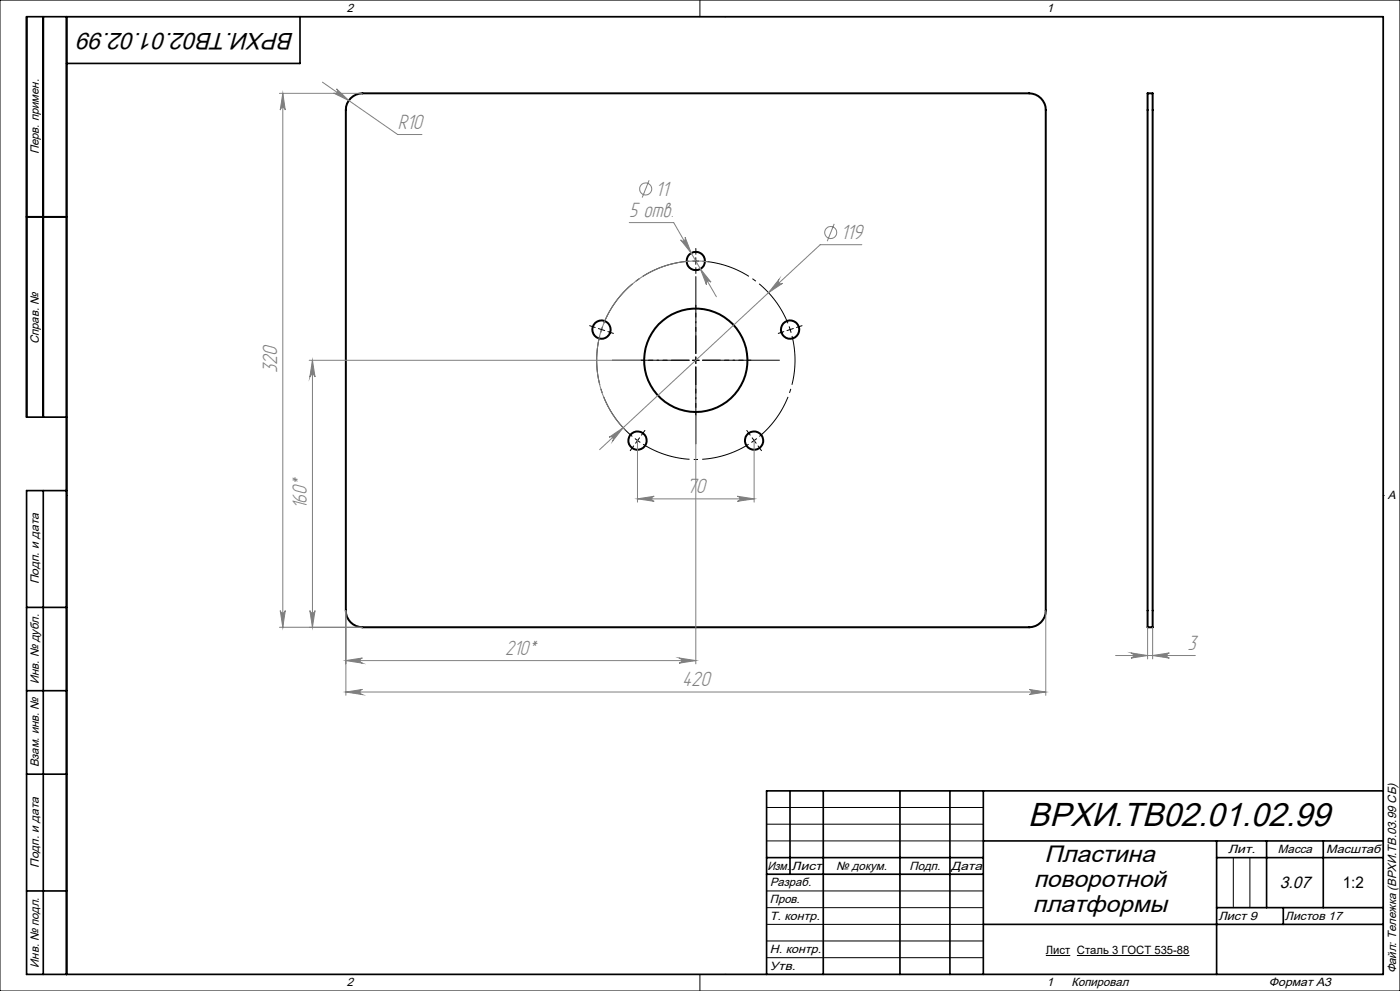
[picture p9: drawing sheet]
<svg xmlns="http://www.w3.org/2000/svg" width="420mm" height="297mm" viewBox="0 0 420 297" stroke-linecap="round" stroke-linejoin="round" font-family="sans-serif">
<g fill="none" stroke="#000" stroke-width=".6">
<path d="M105.2 29.5a5 5 0 0 1 3.5-1.5h200.1a5 5 0 0 1 4.9 5v150a5 5 0 0 1-4.9 5h-200.1a5 5 0 0 1-4.9-5v-150a4.8 4.8 0 0 1 1.4-3.5zM344.3 28h1.5v160h-1.5zM8 65h12"/>
<circle cx="208.7" cy="78.2" r="2.75"/>
<circle cx="180.4" cy="98.8" r="2.74"/>
<circle cx="237" cy="98.8" r="2.74"/>
<circle cx="208.7" cy="108" r="15.5"/>
<circle cx="191.3" cy="132" r="2.74"/>
<circle cx="226.2" cy="132" r="2.74"/>
</g>
<g fill="none" stroke="#808080" stroke-width=".3">
<path d="M83.8 28h24.9M84.8 28l.8 5a.76 .76 0 0 0-.8-.8 .76 .76 0 0 0-.7 .8zM84.8 28v160M96.7 24.6l22.6 15.7h7.3M101 26.6l3.6 3.5-4.5-2.2a.77 .77 0 0 0 1-.2 .77 .77 0 0 0-.1-1.1zM194.7 54l-2 5.2M188.8 66.7h13.3l12.8 22.2M204.2 71.9a.78 .78 0 0 0 1 .3 .78 .78 0 0 0 .3-1.1l1.9 4.7zM212.5 78.5a29.8 29.8 0 0 0-30.5 16.3 29.8 29.8 0 0 0 5.6 34.1M250.3 67.1l-2.1 5.2M258.6 73.3h-12.5l-66.2 61.5M210.1 80.6l3.2 4a.78 .78 0 0 0-1.1-.3 .78 .78 0 0 0-.3 1z"/>
<path d="M233.7 83.8a.78 .78 0 0 0 0 1 .78 .78 0 0 0 1 .1l-4.2 2.8zM92.7 108h99.5M93.7 108l.8 5a.78 .78 0 0 0-.8-.8 .78 .78 0 0 0-.7 .8zM93.7 108v80M182.7 131.1l4.2-2.9-3.1 4a.78 .78 0 0 0 0-1.1 .78 .78 0 0 0-1.1 0zM191.2 132v18.5M208.7 124.5v74.5M226.2 132v18.5M191.2 149.5h35M191.2 149.5l5.1-.8a.76 .76 0 0 0-.8 .8 .76 .76 0 0 0 .8 .7zM221.2 148.7l5 .8-5 .7a.76 .76 0 0 0 .7-.7 .76 .76 0 0 0-.7-.8zM83.8 188h24.9"/>
<path d="M84.1 183a.76 .76 0 0 0 .7 .7 .76 .76 0 0 0 .8-.7l-.8 5zM93 183a.78 .78 0 0 0 .7 .7 .78 .78 0 0 0 .8-.7l-.8 5zM103.8 183v25.4M103.8 198h104.9M103.8 198l4.9-.8a.78 .78 0 0 0-.7 .8 .78 .78 0 0 0 .7 .8zM203.7 197.2l5 .8-5 .8a.78 .78 0 0 0 .8-.8 .78 .78 0 0 0-.8-.8zM313.7 183v25.4M334.7 196.5h23.9M339.3 195.7l5 .8-5 .7a.78 .78 0 0 0 .7-.7 .78 .78 0 0 0-.7-.8zM344.3 188v9.5M345.8 188v9.5M345.8 196.5l5-.8a.78 .78 0 0 0-.7 .8 .78 .78 0 0 0 .7 .7z"/>
<path d="M103.8 207.4h209.9M103.8 207.4l4.9-.8a.78 .78 0 0 0-.7 .8 .78 .78 0 0 0 .7 .8zM308.8 206.6l4.9 .8-4.9 .8a.78 .78 0 0 0 .7-.8 .78 .78 0 0 0-.7-.8z"/>
<circle cx="193.7" cy="56.6" r="1.81"/>
<circle cx="249.2" cy="69.7" r="1.82"/>
</g>
<g fill="none" stroke="#000" stroke-width=".3">
<path d="M0 0h420v297h-420zM20 5h395v287h-395zM210 0v5M217.5 5h.1M207.8 78.2h1.9M208.7 77.2v2M207.8 108h1.9M208.7 107v2M20 148.5h.1M415 148.5h.1M230 242h65M230 247h65"/>
<path d="M230 252h65M370 257v15M375 257v15M230 267h65M230 272h65M230 277h65M210 292v5M217.5 292h.1M230 282h65M230 287h65M313.8 286.4h7.3M323.1 286.4h33.8"/>
</g>
<path d="M180.5 98.8l-.3 .9M180.5 98.8l.3-1M237.1 98.8l-.4-1M237.1 98.8l.2 .9M191.3 132l.8 .6M191.3 132l-.8-.6M226.2 132l.8-.6M226.2 132l-.8 .6" fill="none" stroke="#000" stroke-width=".3" stroke-dasharray="15.2 1.3 1.3 1.3" stroke-linecap="butt"/>
<path d="M206.8 78.3a29.7 29.7 0 0 0-25.7 18.6M236.4 96.9a29.7 29.7 0 0 0-25.6-18.6M179.9 100.7a29.7 29.7 0 0 0 9.8 30.1M192.9 133.1a29.7 29.7 0 0 0 31.7 0M227.8 130.8a29.7 29.7 0 0 0 9.8-30.1" fill="none" stroke="#000" stroke-width=".3" stroke-dasharray="15.2 1.3 1.3 1.3" stroke-dashoffset=".5" stroke-linecap="butt"/>
<path d="M206.8 108h-14.5M208.8 106v-14.5M208.8 110v14.5M210.8 108h14.5" fill="none" stroke="#000" stroke-width=".3" stroke-dasharray="15.2 1.3 1.3 1.3" stroke-dashoffset="9.9"/>
<g fill="none" stroke="#000" stroke-width=".3" stroke-dasharray="15.2 1.3 1.3 1.3">
<path d="M208.8 76.2v-1.7M178.6 98.1l-1.7-.5M180.5 98.8l-1-.3M180.5 98.8l.9 .3M182.4 99.4l1.6 .5M208.8 80.2v1.8M235.1 99.4l-1.6 .5M237.1 98.8l.9-.3M237.1 98.8l-1 .3M239 98.1l1.6-.5M208.8 108v-1M208.8 108h-1"/>
<path d="M208.8 108v1M208.8 108h1M190.1 133.6l-1 1.5M191.3 132l-.6 .8M191.3 132l.6-.8M192.4 130.4l1.1-1.4M225.1 130.4l-1.1-1.4M226.2 132l.6 .8M226.2 132l-.5-.8M227.4 133.6l1 1.5"/>
</g>
<path d="M206.8 108h-23.1M208.8 106v-23.1M208.8 110v23M210.8 108h23" fill="none" stroke="#000" stroke-width=".3" stroke-dasharray="15.2 1.3 1.3 1.3" stroke-dashoffset="5.6"/>
<g fill="none" stroke="#000" stroke-width=".5">
<path d="M13 5v120M20 5v287M90 5v14h-70M8 65h12M20 125h-12v-120h407v287h-407v-145h12M13 147v145M8 182h12M8 207h12M8 232h12M237 237v25M247 237v55M270 237v55"/>
<path d="M285 237v55M295 237v55M415 237h-185v55M230 257h65M295 252h120M365 252v40M365 257h50M380 252v20M397 252v20M8 267h12M230 262h65M295 277h120"/>
<path d="M365 272h50M385 272v5"/>
</g>
<g fill="#808080">
<path d="M345.8 196.5l5-.8a.78 .78 0 0 0-.7 .8 .78 .78 0 0 0 .7 .7zM339.3 195.7l5 .8-5 .7a.78 .78 0 0 0 .7-.7 .78 .78 0 0 0-.7-.8z"/>
<path d="M103.8 207.4l4.9-.8a.78 .78 0 0 0-.7 .8 .78 .78 0 0 0 .7 .8zM308.8 206.6l4.9 .8-4.9 .8a.78 .78 0 0 0 .7-.8 .78 .78 0 0 0-.7-.8zM182.7 131.1a.77 .77 0 0 1 1.1 0 .77 .77 0 0 1 0 1.1l3.1-4zM233.7 83.8l-3.2 3.9 4.2-2.8a.78 .78 0 0 1-1-.1 .78 .78 0 0 1 0-1zM210.1 80.6l1.8 4.7a.78 .78 0 0 1 .4-1 .78 .78 0 0 1 1 .3zM204.2 71.9l3.2 3.9-1.9-4.7a.78 .78 0 0 1-.3 1 .78 .78 0 0 1-1-.2zM103.8 198l4.9-.8a.78 .78 0 0 0-.7 .8 .78 .78 0 0 0 .7 .8zM203.7 197.2l5 .8-5 .8a.78 .78 0 0 0 .8-.8 .78 .78 0 0 0-.8-.8zM101 26.6a.77 .77 0 0 1 .1 1.1 .77 .77 0 0 1-1 .2l4.5 2.2z"/>
<path d="M191.2 149.5l5.1-.8a.76 .76 0 0 0-.8 .8 .76 .76 0 0 0 .8 .7zM221.2 148.7l5 .8-5 .7a.76 .76 0 0 0 .7-.7 .76 .76 0 0 0-.7-.8z"/>
<path d="M93 183a.78 .78 0 0 0 .7 .7 .78 .78 0 0 0 .8-.7l-.8 5zM93.7 108l.8 5a.78 .78 0 0 0-.8-.8 .78 .78 0 0 0-.7 .8z"/>
<path d="M84.8 28l.8 5a.76 .76 0 0 0-.8-.8 .76 .76 0 0 0-.7 .8zM84.1 183a.76 .76 0 0 0 .7 .7 .76 .76 0 0 0 .8-.7l-.8 5z"/>
</g>
<text font-size="10" x="308.5" y="247.6">ВРХИ.ТВ02.01.02.99</text>
<g font-size="7.1">
<text x="88.2" y="9.8" transform="rotate(-180 88.2 9.8)">ВРХИ.ТВ02.01.02.99</text>
<text x="313.4" y="258.4">Пластина</text>
<text x="310.1" y="265.9">поворотной</text>
<text x="309.8" y="273.4">платформы</text>
</g>
<g font-size="6.9" fill="#808080">
<text x="119.3" y="38.6">R10</text>
<text x="196.7" y="58.6">11</text>
<text x="188.8" y="65">5 отв.</text>
<text x="252.2" y="71.6">119</text>
<text x="83.2" y="111.9" transform="rotate(-90 83.2 111.9)">320</text>
<text x="206" y="147.8">70</text>
<text x="92.1" y="152.7" transform="rotate(-90 92.1 152.7)">160*</text>
<text x="151.6" y="196.3">210*</text>
<text x="356.2" y="194.8">3</text>
<text x="204.7" y="205.7">420</text>
</g>
<text font-size="5" x="383.9" y="266">3.07</text>
<text font-size="4.8" x="402.8" y="266">1:2</text>
<g font-size="3.6">
<text x="104" y="3.6">2</text>
<text x="314" y="3.6">1</text>
<text x="11.6" y="46.3" transform="rotate(-90 11.6 46.3)">Перв. примен.</text>
<text x="11.6" y="103.2" transform="rotate(-90 11.6 103.2)">Справ. №</text>
<text x="416.4" y="149.6">A</text>
<text x="11.6" y="175.1" transform="rotate(-90 11.6 175.1)">Подп. и дата</text>
<text x="11.6" y="205" transform="rotate(-90 11.6 205)">Инв. № дубл.</text>
<text x="11.6" y="230" transform="rotate(-90 11.6 230)">Взам. инв. №</text>
<text x="368.4" y="255.6">Лит.</text>
<text x="383.4" y="255.6">Масса</text>
<text x="397.8" y="255.6">Масштаб</text>
<text x="11.6" y="260.1" transform="rotate(-90 11.6 260.1)">Подп. и дата</text>
<text x="230.2" y="260.6">Изм.</text>
<text x="237.5" y="260.6">Лист</text>
<text x="250.9" y="260.6">№ докум.</text>
<text x="272.9" y="260.6">Подп.</text>
<text x="285.4" y="260.6">Дата</text>
<text x="231" y="265.6">Разраб.</text>
<text x="231" y="275.6">Т. контр.</text>
<text x="231" y="270.6">Пров.</text>
<text x="365.5" y="275.6">Лист 9</text>
<text x="385.5" y="275.6">Листов 17</text>
<text x="231" y="285.6">Н. контр.</text>
<text x="11.6" y="290" transform="rotate(-90 11.6 290)">Инв. № подл.</text>
<text x="231" y="290.6">Утв.</text>
<text x="418.9" y="291.8" transform="rotate(-90 418.9 291.8)">Файл: Тележка (ВРХИ.ТВ.03.99 СБ)</text>
<text x="104" y="295.6">2</text>
<text x="314" y="295.6">1</text>
<text x="321.5" y="295.6">Копировал</text>
<text x="380.7" y="295.6">Формат А3</text>
</g>
<text font-size="3.4" x="313.8" y="286">Лист Сталь 3 ГОСТ 535-88</text>
</svg>
